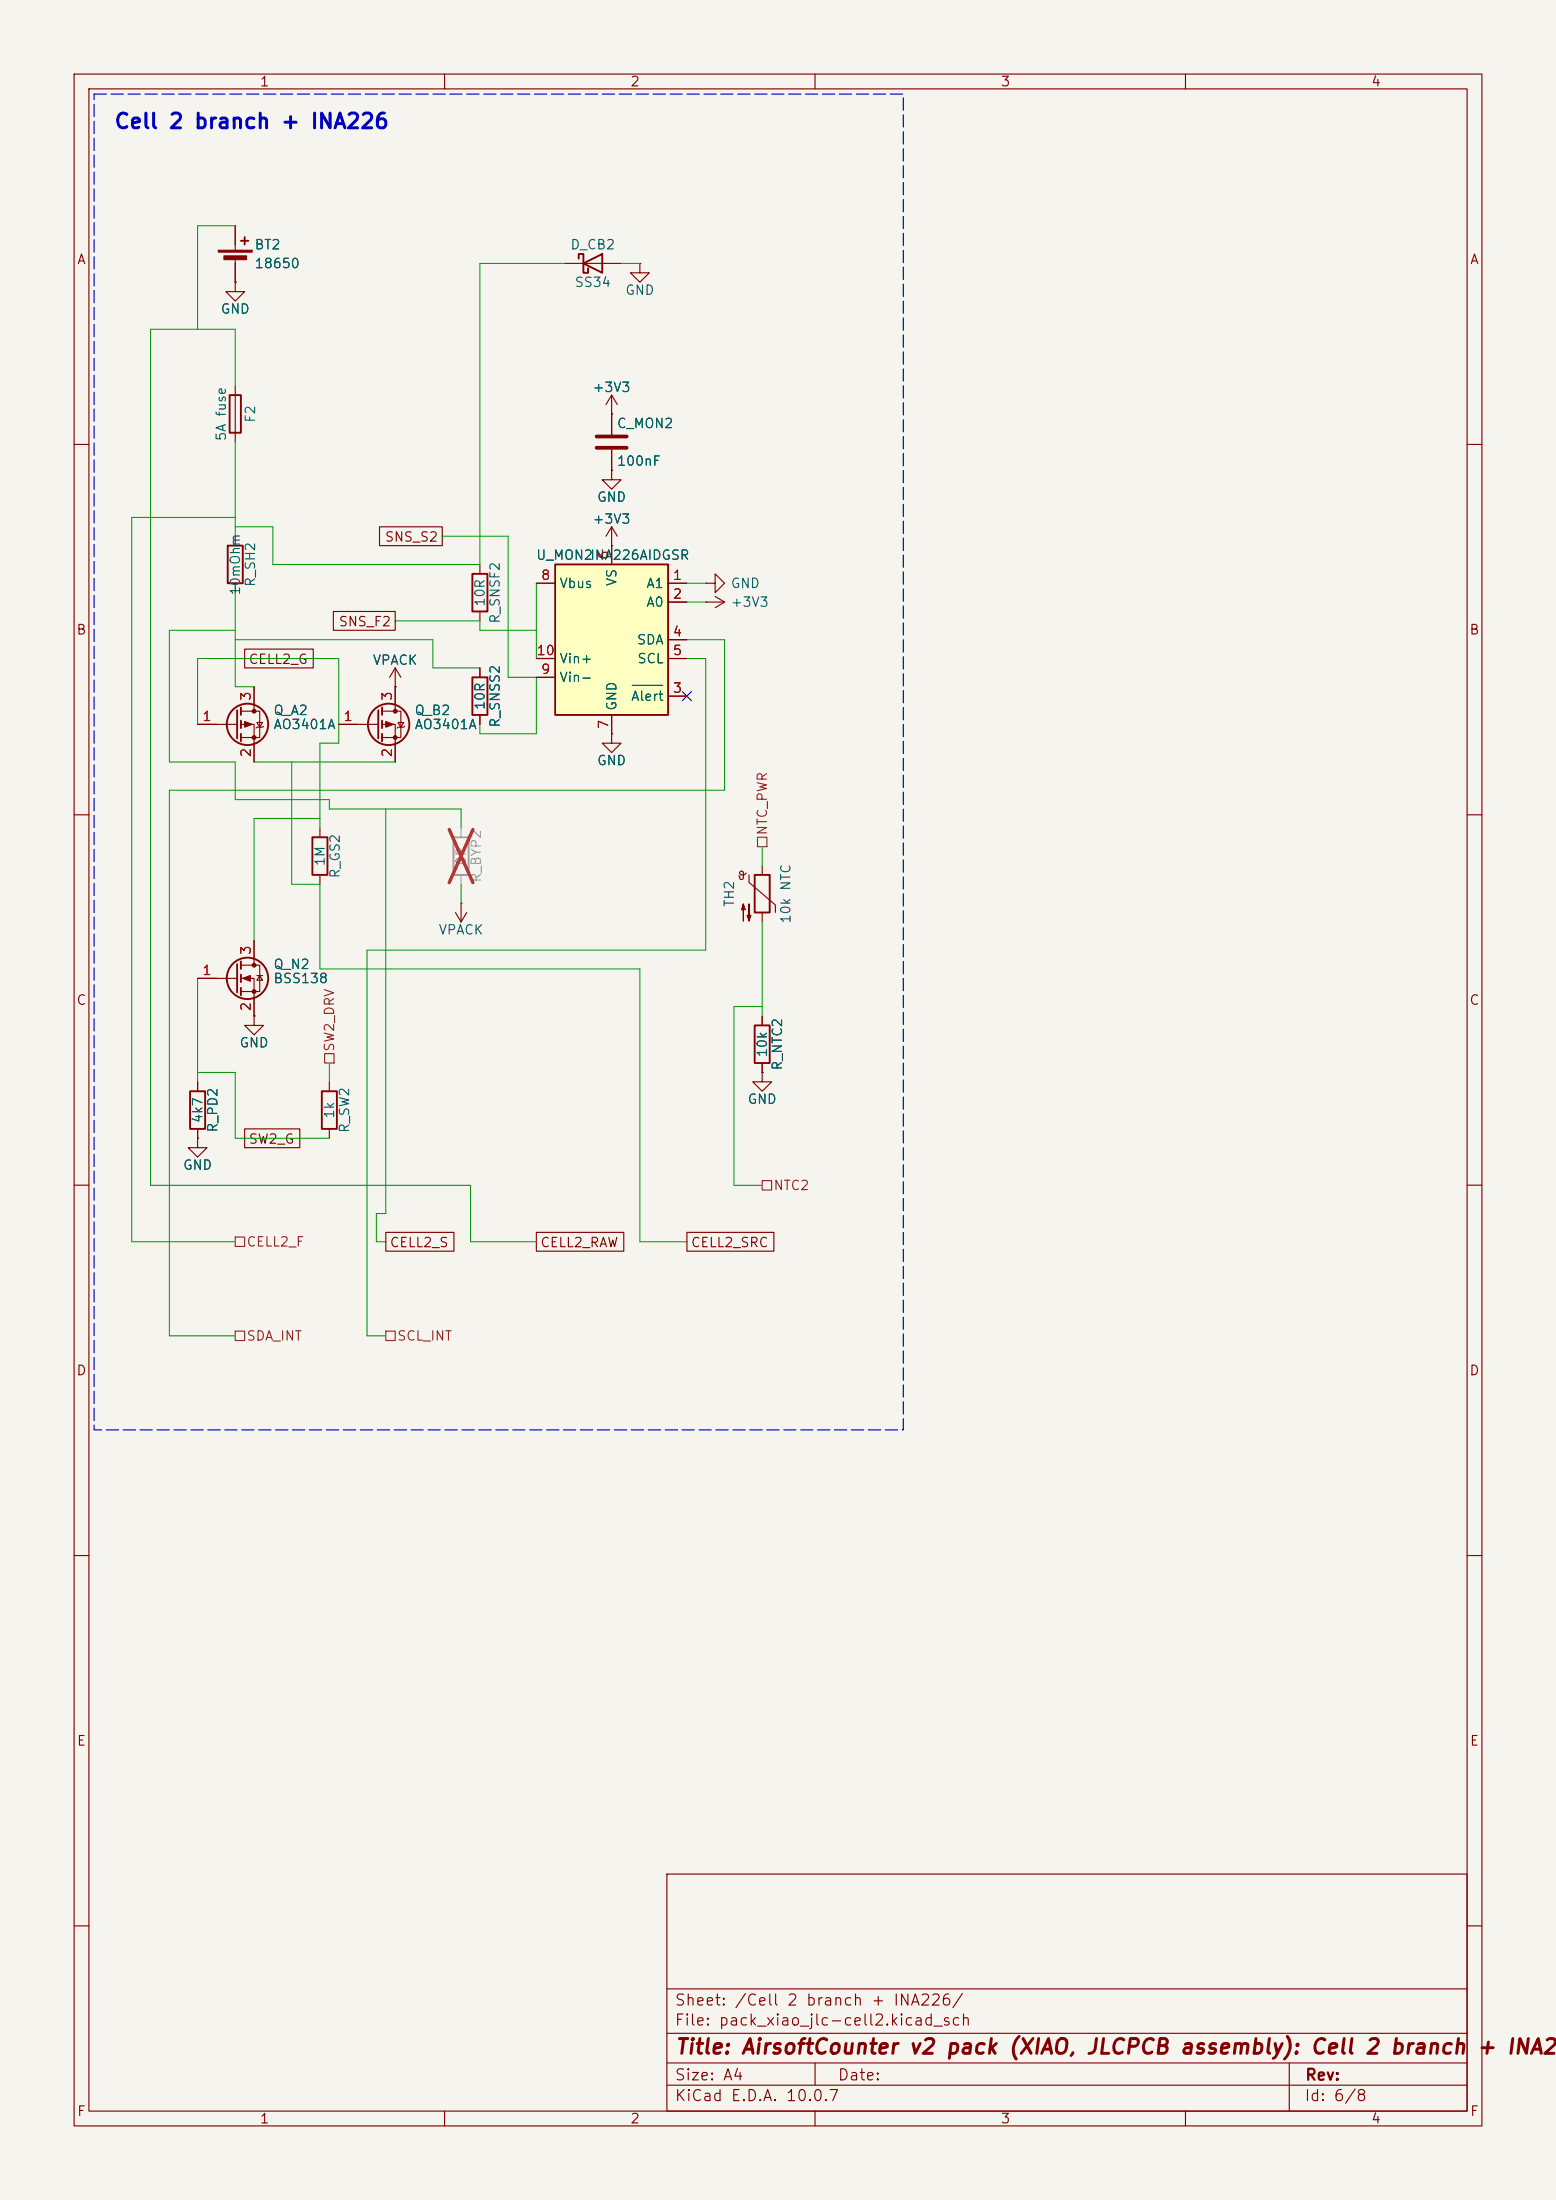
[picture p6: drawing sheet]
<svg xmlns="http://www.w3.org/2000/svg" width="210mm" height="297mm" viewBox="0 0 210 297" stroke-linecap="round" stroke-linejoin="round" font-family="sans-serif">
<path d="M0 0h210v297h-210z" fill="#f5f4ef" stroke="#f5f4ef" stroke-width=".13"/>
<g fill="none" stroke="#840000" stroke-width=".15">
<path d="M10 10h190v277h-190zM12 12h186v273h-186zM60 10v2M110 10v2M160 10v2M31.7 38.1v1.3h1.3l-1.3 1.2-1.2-1.2h1.2M31.7 38.1h.1M31.7 30.5v3.3M31.7 34.8v3.3M76.2 35.6h7.6M86.4 35.6v1.2h1.2l-1.2 1.3-1.3-1.3h1.3M86.4 35.6h.1"/>
<path d="M31.7 52.1v7.6M82.5 55.9h.1M82.5 53.3l-.7 1.3M82.5 53.3l.8 1.3M82.5 53.3v5.4M10 60h2M82.5 73.7h.1M82.5 63.5v1.3h1.3l-1.3 1.2-1.2-1.2h1.2M82.5 63.5h.1M82.5 60.7v2.8M82.5 71.1v2.6M82.5 71.1l-.7 1.3"/>
<path d="M82.5 71.1l.8 1.3M198 60h2M26.7 97.8h5.3M32.5 96h2.6v3.6h-2.6M32.5 97.8h1.8v5.1M34.3 92.7v3.3M34.7 97.5h.7l-.3 .7zM35.6 98l-.2 .2h-.7l-.2 .1M45.7 97.8h5.4M51.6 96h2.5v3.6h-2.5M51.6 97.8h1.7v5.1M53.3 92.7h.1"/>
<path d="M53.3 90.2l-.7 1.2M53.3 90.2l.8 1.2M53.3 90.2v5.8M53.7 97.5h.8l-.4 .7zM54.6 98l-.1 .2h-.8l-.1 .1M64.8 90.2v1.2M64.8 96.5v1.3M82.5 99.1v1.2h1.3l-1.3 1.3-1.2-1.3h1.2M82.5 99.1h.1M95.2 81.3h.1M95.2 81.3h2.6M96.5 80.5l1.3 .8"/>
<path d="M97.8 81.3l-1.3 .7M10 110h2M43.2 111.8v1.2M43.2 118.1v1.3M99.7 118.2l.1 .1v.2M99.8 117.9l.1-.2 .2-.1 .2 .1v.2M99.8 117.9l.1 .1 .2 .1M100.3 117.9v.8h-.3l-.2-.2M100.7 117.9l-.3 .2h-.3M101.1 118.1v1l3.5 3.1v1M102.9 116.8v1.3M198 110h2"/>
<path d="M26.7 132.1h5.3M32.5 130.3h2.6v3.6h-2.6M32.5 132.1h1.8v5.1M34.3 137.2v1.2h1.3l-1.3 1.3-1.3-1.3h1.3M34.3 137.2h.1M34.3 127v3.3M34.7 131.7h.7M35.1 131.7l.3 .6h-.7zM61.5 123.2l.7 1.3M62.2 121.9h.1M62.2 121.9v2.6M63 123.2l-.8 1.3"/>
<path d="M102.9 123.2v1.3M102.9 137.2v1.2M10 160h2M26.7 153.7v1.2h1.2l-1.2 1.3-1.3-1.3h1.3M26.7 153.7h.1M26.7 146.1v1.2M26.7 152.4v1.3M44.4 146.1v1.2M44.4 152.4v1.3M102.9 144.8v1.3h1.2l-1.2 1.2-1.3-1.2h1.3M102.9 144.8h.1M102.9 143.5v1.3"/>
<path d="M198 160h2M10 210h2M198 210h2M90 253h108v32h-108zM10 260h2M90 278.5h108M90 274.5h108M90 268.5h108M110 278.5v3M174 278.5v6.5M198 260h2M60 285v2"/>
<path d="M90 281.5h108M110 285v2M160 285v2"/>
</g>
<g fill="none" stroke="#840000" stroke-width=".25">
<path d="M32.5 32.5h1M33 32v1M78.1 34.9v-.6h.6v2.5h.7v-.6M78.7 35.6l2.6-1.3v2.5zM31 53.3h1.5v5.1h-1.5zM32 95.9v3.8M32.5 95.5v1M32.5 97.3v1M32.5 99.1v1M51.1 95.9v3.8M51.6 95.5v1M51.6 97.3v1"/>
<path d="M51.6 99.1v1M63.8 91.4h2v5.1h-2zM42.2 113h2v5.1h-2zM101.9 118.1h2v5.1h-2zM32 130.2v3.8M32.5 129.8v1M32.5 131.6v1M32.5 133.4v1M101.9 138.4h2v5.1h-2zM25.7 147.3h2v5.1h-2zM43.4 147.3h2.1v5.1h-2.1z"/>
<circle cx="33.4" cy="97.8" r="2.79"/>
<circle cx="52.5" cy="97.8" r="2.79"/>
<circle cx="33.4" cy="132.1" r="2.79"/>
</g>
<g fill="#840000" stroke="#840000" stroke-width=".15">
<path d="M32.8 132.1l1-.4v.8z"/>
<path d="M33 97.4l1 .4-1 .4z"/>
<path d="M52.1 97.4l1 .4-1 .4z"/>
<path d="M100.3 122l.3 .8h-.5l.2-.8v2.3z"/>
<path d="M101.1 122v2.3l-.3-.7h.5l-.2 .7z"/>
<path d="M29.5 33.8h4.5v.2h-4.5z"/>
<path d="M30.2 34.5h3.1v.6h-3.1z"/>
<circle cx="34.3" cy="130.3" r=".25"/>
<circle cx="34.3" cy="133.9" r=".25"/>
<circle cx="34.3" cy="96" r=".25"/>
<circle cx="34.3" cy="99.6" r=".25"/>
<circle cx="53.3" cy="96" r=".25"/>
<circle cx="53.3" cy="99.6" r=".25"/>
</g>
<path d="M61.2 113h2v5.1h-2z" fill="none" stroke="#9c9b98" stroke-width=".25"/>
<path d="M62.2 111.8v1.2M62.2 118.1v1.3" fill="none" stroke="#9c9b98" stroke-width=".15"/>
<path d="M60.6 112l3.2 7.2M63.8 112l-3.2 7.2" fill="none" stroke="#e12e31" stroke-width=".46"/>
<path d="M80.5 58.9h4.1M80.5 60.5h4.1" fill="none" stroke="#840000" stroke-width=".51"/>
<path d="M74.9 76.2h15.3v20.3h-15.3z" fill="#ffffc2"/>
<path d="M30.7 73.7h2.1v5h-2.1zM63.8 77.5h2v5.1h-2zM74.9 76.2h15.3v20.3h-15.3z" fill="none" stroke="#840000" stroke-width=".25"/>
<g fill="none" stroke="#840000" stroke-width=".15">
<path d="M31.7 38.1h.1M31.7 30.5v2.5M31.7 35.6v2.5M82.5 55.9h.1M82.5 55.9v2.8M31.7 72.4v1.3M31.7 78.7v1.3M51.2 71.1h8.5v2.6h-8.5zM64.8 76.2v1.3M72.4 78.7h2.5M82.5 73.7h.1M82.5 63.5h.1"/>
<path d="M82.5 60.7v2.8M82.5 73.7v2.5M90.2 78.7h2.5M95.2 78.7h1.3v-1.2l1.3 1.2-1.3 1.3v-1.3M95.2 78.7h.1M26.7 97.8h2.5M33 87.6h9.3v2.6h-9.3zM34.3 92.7v2.6M45 82.5h8.3v2.6h-8.3zM45.7 97.8h2.6M53.3 92.7h.1M53.3 92.7v2.6"/>
<path d="M64.8 82.6v1.2M64.8 90.2v1.2M64.8 96.5v1.3M72.4 88.9h2.5M72.4 91.4h2.5M82.5 99.1h.1M82.5 96.5v2.6M90.2 81.3h2.5M90.2 94h2.5M90.2 86.4h2.5M90.2 88.9h2.5M34.3 100.3v2.6"/>
<path d="M53.3 100.3v2.6M26.7 132.1h2.5M34.3 137.2h.1M34.3 127v2.5M34.3 134.6v2.6M102.9 137.2v1.2M26.7 153.7h.1M26.7 146.1v1.2M26.7 152.4v1.3M33 152.4h7.5v2.5h-7.5zM102.9 144.8h.1M102.9 143.5v1.3"/>
<path d="M52.1 166.4h9.2v2.5h-9.2zM72.4 166.4h11.8v2.5h-11.8zM92.7 166.4h11.7v2.5h-11.7z"/>
</g>
<path d="M85.3 92.5h4.1" fill="none" stroke="#006464" stroke-width=".15"/>
<path d="M102.2 113h1.3v1.3h-1.3zM43.8 142.2h1.3v1.3h-1.3zM102.9 159.4h1.2v1.3h-1.2zM31.7 167h1.3v1.3h-1.3zM31.7 179.7h1.3v1.3h-1.3zM52.1 179.7h1.2v1.3h-1.2z" fill="none" stroke="#725600" stroke-width=".15"/>
<g fill="none" stroke="#009600" stroke-width=".13">
<path d="M31.7 30.5h-5v14M76.2 35.6h-11.4v40.6h-28v-5.1h-5.1M83.8 35.6h2.6M31.7 52.1v-7.6h-11.4v115.5h43.2v7.6h8.9M31.7 59.7v12.7M31.7 69.9h-13.9v97.7h13.9M59.7 72.4h8.9v19h3.8v7.7h-7.6v-1.3M72.4 78.7v10.2M92.7 78.7h2.5M26.7 97.8v-8.9h19v11.4h-2.5v11.5M31.7 85.1h-8.8v17.8h8.8v5.1h12.7v1.2h17.8v2.6M31.7 80v12.7h2.6"/>
<path d="M31.7 86.4h26.7v3.8h6.4M53.3 83.8h11.5v1.3h7.6M92.7 88.9h2.5v39.4h-45.7v52h2.6M92.7 86.4h5.1v20.3h-74.9v73.6h8.8M92.7 81.3h2.5M34.3 102.9h19M39.4 102.9v16.5h3.8v11.4h43.2v36.8h6.3M43.2 110.5h-8.9v16.5M52.1 109.2v54.6h-1.3v3.8h1.3M62.2 119.4v2.5M102.9 114.3v2.5M26.7 132.1v14"/>
<path d="M102.9 124.5v12.7M102.9 135.9h-3.8v24.1h3.8M26.7 144.8h5v8.9h12.7M44.4 143.5v2.6"/>
</g>
<path d="M92.1 93.4l1.2 1.2M93.3 93.4l-1.2 1.2" fill="none" stroke="#000084" stroke-width=".15"/>
<path d="M12.7 12.7h109.2v180.3h-109.2z" fill="none" stroke="#0000c2" stroke-width=".15" stroke-dasharray="1.7 .6"/>
<text font-size="2" fill="#0000c2" x="15.3" y="17.9">Cell 2 branch + INA226</text>
<g font-size="2" fill="#840000">
<text x="91" y="277.8">Title: AirsoftCounter v2 pack (XIAO, JLCPCB assembly): Cell 2 branch</text>
<text x="199.2" y="277.8">+ INA22</text>
</g>
<g font-size="1.5" fill="#840000">
<text x="91" y="273.8">File: pack_xiao_jlc-cell2.kicad_sch</text>
<text x="91" y="271.1">Sheet: /Cell 2 branch + INA226/</text>
<text x="91" y="281.2">Size: A4</text>
<text x="113" y="281.2">Date:</text>
<text x="176.1" y="281.2">Rev:</text>
<text x="91" y="284">KiCad E.D.A. 10.0.7</text>
<text x="176" y="284">Id: 6/8</text>
</g>
<g font-size="1.3" fill="#840000">
<text x="35" y="12">1</text>
<text x="85" y="12">2</text>
<text x="135" y="12">3</text>
<text x="185" y="12">4</text>
<text x="10.3" y="36">A</text>
<text x="198.3" y="36">A</text>
<text x="51.9" y="73.4">SNS_S2</text>
<text x="10.2" y="86">B</text>
<text x="33.5" y="90">CELL2_G</text>
<text x="45.6" y="84.9">SNS_F2</text>
<text x="198.2" y="86">B</text>
<text x="10.2" y="136">C</text>
<text x="198.2" y="136">C</text>
<text x="33.5" y="154.7">SW2_G</text>
<text x="52.5" y="168.7">CELL2_S</text>
<text x="72.8" y="168.7">CELL2_RAW</text>
<text x="93.2" y="168.7">CELL2_SRC</text>
<text x="10.2" y="186">D</text>
<text x="198.2" y="186">D</text>
<text x="10.3" y="236">E</text>
<text x="198.3" y="236">E</text>
<text x="10.3" y="286">F</text>
<text x="35" y="287">1</text>
<text x="85" y="287">2</text>
<text x="135" y="287">3</text>
<text x="185" y="287">4</text>
<text x="198.3" y="286">F</text>
</g>
<g font-size="1.3" fill="#006464">
<text x="34.3" y="34">BT2</text>
<text x="76.9" y="34">D_CB2</text>
<text x="34.3" y="36.5">18650</text>
<text x="77.5" y="39.1">SS34</text>
<text x="84.3" y="40.1">GND</text>
<text x="29.7" y="42.7">GND</text>
<text x="79.9" y="53.2">+3V3</text>
<text x="30.8" y="59.6" transform="rotate(-90 30.8 59.6)">5A fuse</text>
<text x="34.7" y="57.2" transform="rotate(-90 34.7 57.2)">F2</text>
<text x="83.2" y="58.1">C_MON2</text>
<text x="83.2" y="63.2">100nF</text>
<text x="79.9" y="71">+3V3</text>
<text x="80.5" y="68.1">GND</text>
<text x="72.3" y="75.9">U_MON2INA226AIDGSR</text>
<text x="32.7" y="80.5" transform="rotate(-90 32.7 80.5)">10mOhm</text>
<text x="34.7" y="79.3" transform="rotate(-90 34.7 79.3)">R_SH2</text>
<text x="65.7" y="82" transform="rotate(-90 65.7 82)">10R</text>
<text x="75.4" y="79.7">Vbus</text>
<text x="83.5" y="79.2" transform="rotate(-90 83.5 79.2)">VS</text>
<text x="87.1" y="79.7">A1</text>
<text x="87.1" y="82.2">A0</text>
<text x="98.5" y="82.2">+3V3</text>
<text x="98.5" y="79.7">GND</text>
<text x="67.8" y="84.3" transform="rotate(-90 67.8 84.3)">R_SNSF2</text>
<text x="75.4" y="89.9">Vin+</text>
<text x="85.9" y="87.3">SDA</text>
<text x="85.9" y="89.9">SCL</text>
<text x="50.2" y="90.1">VPACK</text>
<text x="65.7" y="96" transform="rotate(-90 65.7 96)">10R</text>
<text x="75.4" y="92.4">Vin-</text>
<text x="85.1" y="94.9">Alert</text>
<text x="36.8" y="96.8">Q_A2</text>
<text x="36.8" y="98.8">AO3401A</text>
<text x="55.9" y="96.8">Q_B2</text>
<text x="55.9" y="98.8">AO3401A</text>
<text x="67.8" y="98.3" transform="rotate(-90 67.8 98.3)">R_SNSS2</text>
<text x="83.5" y="96" transform="rotate(-90 83.5 96)">GND</text>
<text x="80.5" y="103.6">GND</text>
<text x="44.1" y="117" transform="rotate(-90 44.1 117)">1M</text>
<text x="46.2" y="118.7" transform="rotate(-90 46.2 118.7)">R_GS2</text>
<text x="99.4" y="122.5" transform="rotate(-90 99.4 122.5)">TH2</text>
<text x="107" y="124.8" transform="rotate(-90 107 124.8)">10k NTC</text>
<text x="36.8" y="131.1">Q_N2</text>
<text x="59.1" y="126.5">VPACK</text>
<text x="36.8" y="133">BSS138</text>
<text x="32.2" y="141.7">GND</text>
<text x="103.8" y="142.8" transform="rotate(-90 103.8 142.8)">10k</text>
<text x="100.8" y="149.3">GND</text>
<text x="105.9" y="144.6" transform="rotate(-90 105.9 144.6)">R_NTC2</text>
<text x="27.6" y="151.7" transform="rotate(-90 27.6 151.7)">4k7</text>
<text x="29.7" y="153" transform="rotate(-90 29.7 153)">R_PD2</text>
<text x="45.4" y="151.1" transform="rotate(-90 45.4 151.1)">1k</text>
<text x="47.4" y="153" transform="rotate(-90 47.4 153)">R_SW2</text>
<text x="24.6" y="158.2">GND</text>
</g>
<g font-size="1.3" fill="#a90000">
<text x="82.4" y="75.7" transform="rotate(-90 82.4 75.7)">6</text>
<text x="72.9" y="78.6">8</text>
<text x="90.7" y="78.6">1</text>
<text x="90.7" y="81.1">2</text>
<text x="72.3" y="88.8">10</text>
<text x="90.7" y="86.2">4</text>
<text x="90.7" y="88.8">5</text>
<text x="34.2" y="94.7" transform="rotate(-90 34.2 94.7)">3</text>
<text x="53.2" y="94.7" transform="rotate(-90 53.2 94.7)">3</text>
<text x="72.9" y="91.3">9</text>
<text x="90.7" y="93.8">3</text>
<text x="27.2" y="97.7">1</text>
<text x="46.3" y="97.7">1</text>
<text x="82.4" y="98.5" transform="rotate(-90 82.4 98.5)">7</text>
<text x="34.2" y="102.3" transform="rotate(-90 34.2 102.3)">2</text>
<text x="53.2" y="102.3" transform="rotate(-90 53.2 102.3)">2</text>
<text x="27.2" y="131.9">1</text>
<text x="34.2" y="129" transform="rotate(-90 34.2 129)">3</text>
<text x="34.2" y="136.6" transform="rotate(-90 34.2 136.6)">2</text>
</g>
<g font-size="1.3" fill="#725600">
<text x="103.8" y="112.9" transform="rotate(-90 103.8 112.9)">NTC_PWR</text>
<text x="45.4" y="142.1" transform="rotate(-90 45.4 142.1)">SW2_DRV</text>
<text x="104.3" y="161">NTC2</text>
<text x="33.2" y="168.6">CELL2_F</text>
<text x="33.2" y="181.3">SDA_INT</text>
<text x="53.5" y="181.3">SCL_INT</text>
</g>
<g font-size="1.3" fill="#939391">
<text x="63.2" y="116.9" transform="rotate(-90 63.2 116.9)">0R</text>
<text x="65.2" y="119.2" transform="rotate(-90 65.2 119.2)">R_BYP2</text>
</g>
</svg>
